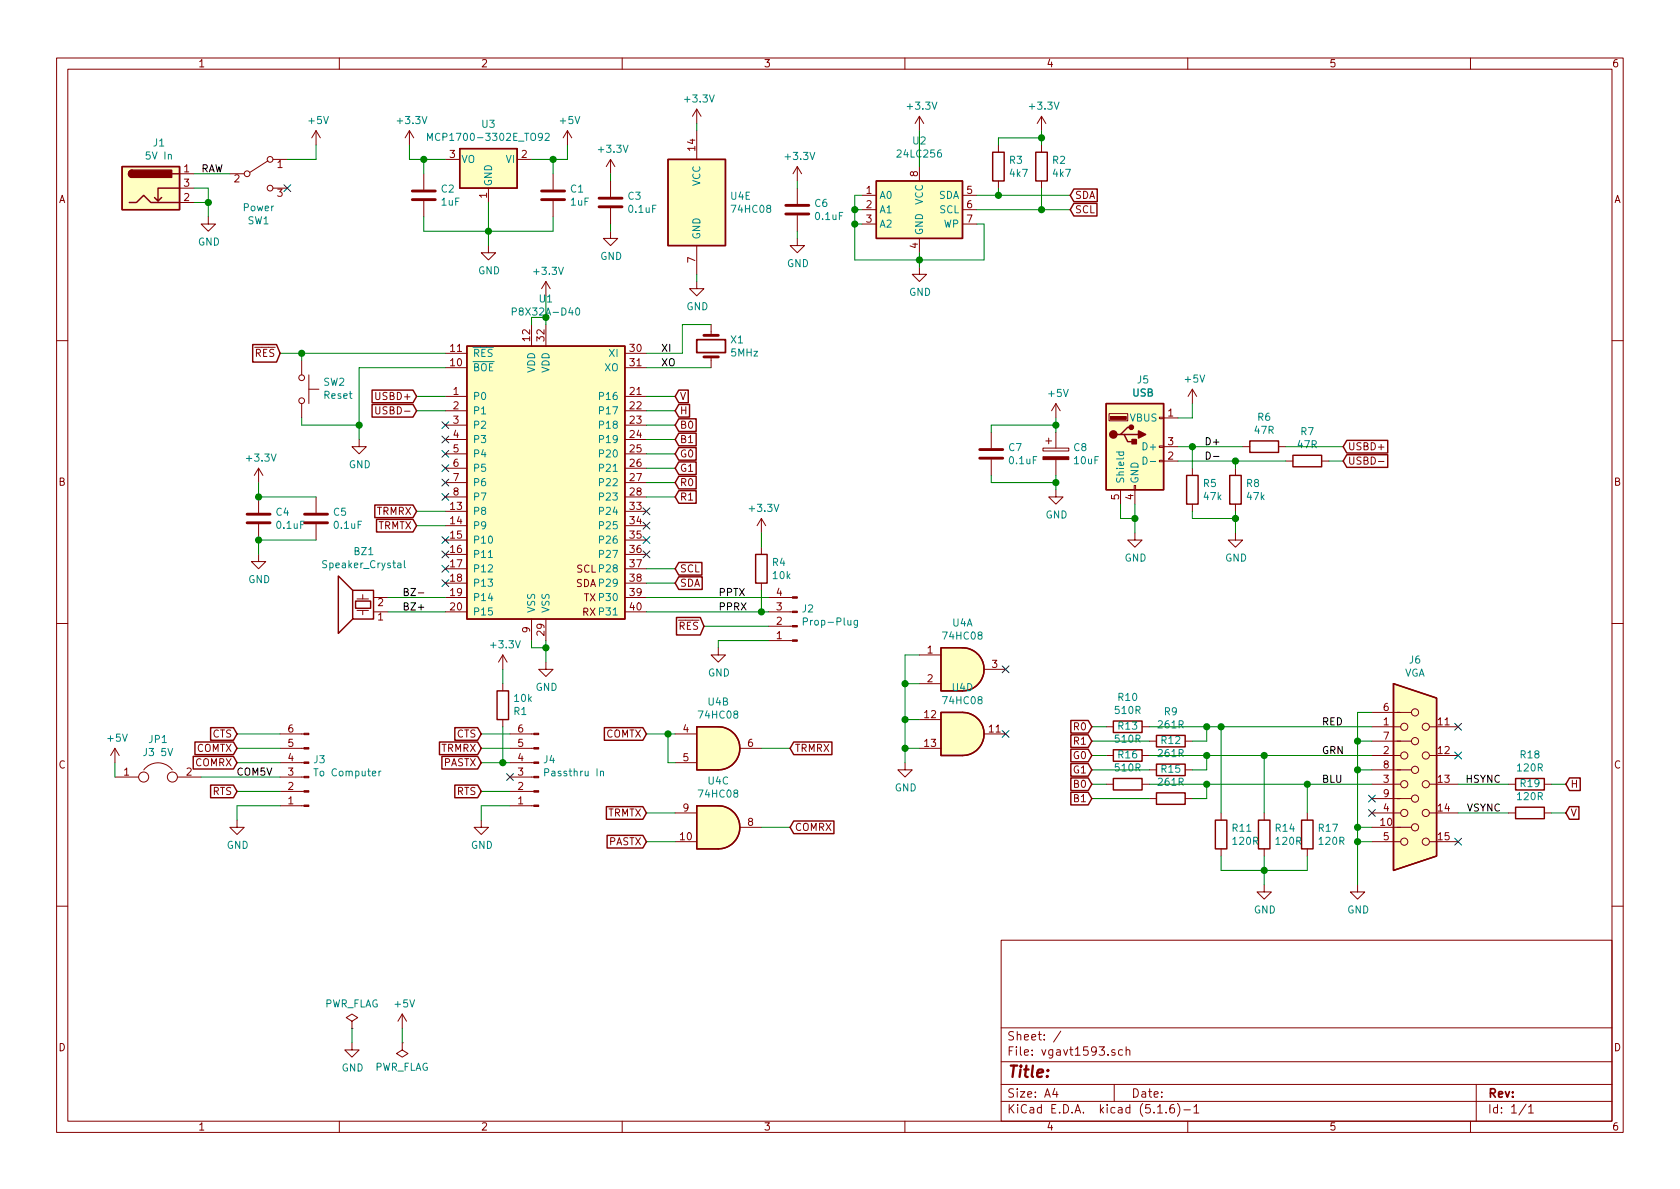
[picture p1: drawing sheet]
EESchema Schematic File Version 4
EELAYER 30 0
EELAYER END
$Descr A4 11693 8268
encoding utf-8
Sheet 1 1
Title ""
Date ""
Rev ""
Comp ""
Comment1 ""
Comment2 ""
Comment3 ""
Comment4 ""
$EndDescr
$Comp
L MCU_Parallax:P8X32A-D40 U1
U 1 1
P 3800 3350
F 0 "U1" H 3800 4631 50  0000 C CNN
F 1 "P8X32A-D40" H 3800 4540 50  0000 C CNN
F 2 "Package_DIP:DIP-40_W15.24mm_LongPads" H 3800 4550 50  0001 C CNN
F 3 "https://www.parallax.com/sites/default/files/downloads/P8X32A-Propeller-Datasheet-v1.4.0_0.pdf" H 3800 3350 50  0001 C CNN
	1    3800 3350
	1    0    0    -1  
$EndComp
NoConn ~ 3100 2950
NoConn ~ 3100 3050
NoConn ~ 3100 3150
NoConn ~ 3100 3250
NoConn ~ 3100 3350
NoConn ~ 3100 3450
NoConn ~ 3100 3750
NoConn ~ 3100 3850
NoConn ~ 3100 3950
NoConn ~ 3100 4050
NoConn ~ 4500 3550
NoConn ~ 4500 3650
NoConn ~ 4500 3750
NoConn ~ 4500 3850
$Comp
L power:GND #PWR0101
U 1 1
P 3800 4600
F 0 "#PWR0101" H 3800 4350 50  0001 C CNN
F 1 "GND" H 3805 4427 50  0000 C CNN
F 2 "" H 3800 4600 50  0001 C CNN
F 3 "" H 3800 4600 50  0001 C CNN
	1    3800 4600
	1    0    0    -1  
$EndComp
$Comp
L power:GND #PWR0102
U 1 1
P 2500 3050
F 0 "#PWR0102" H 2500 2800 50  0001 C CNN
F 1 "GND" H 2505 2877 50  0000 C CNN
F 2 "" H 2500 3050 50  0001 C CNN
F 3 "" H 2500 3050 50  0001 C CNN
	1    2500 3050
	1    0    0    -1  
$EndComp
Wire Wire Line
	3800 4450 3800 4500
Wire Wire Line
	3700 4450 3700 4500
Wire Wire Line
	3700 4500 3800 4500
Connection ~ 3800 4500
Wire Wire Line
	3800 4500 3800 4600
$Comp
L Device:Crystal X1
U 1 1
P 4950 2400
F 0 "X1" V 4904 2531 50  0000 L CNN
F 1 "5MHz" V 4995 2531 50  0000 L CNN
F 2 "Crystal:Crystal_HC49-U_Vertical" H 4950 2400 50  0001 C CNN
F 3 "~" H 4950 2400 50  0001 C CNN
	1    4950 2400
	0    1    1    0   
$EndComp
Wire Wire Line
	4500 2550 4950 2550
Wire Wire Line
	4950 2250 4750 2250
Wire Wire Line
	4750 2250 4750 2450
Wire Wire Line
	4750 2450 4500 2450
Wire Wire Line
	3800 2250 3800 2200
Wire Wire Line
	3700 2250 3700 2200
Wire Wire Line
	3700 2200 3800 2200
Connection ~ 3800 2200
$Comp
L power:+3.3V #PWR0103
U 1 1
P 3800 2050
F 0 "#PWR0103" H 3800 1900 50  0001 C CNN
F 1 "+3.3V" H 3815 2223 50  0000 C CNN
F 2 "" H 3800 2050 50  0001 C CNN
F 3 "" H 3800 2050 50  0001 C CNN
	1    3800 2050
	1    0    0    -1  
$EndComp
Wire Wire Line
	3800 2200 3800 2050
Text GLabel 4700 2950 2    50   Input ~ 0
B0
Text GLabel 4700 3050 2    50   Input ~ 0
B1
Text GLabel 4700 3150 2    50   Input ~ 0
G0
Text GLabel 4700 3250 2    50   Input ~ 0
G1
Text GLabel 4700 3350 2    50   Input ~ 0
R0
Text GLabel 4700 3450 2    50   Input ~ 0
R1
Wire Wire Line
	4500 2750 4700 2750
Wire Wire Line
	4500 2850 4700 2850
Wire Wire Line
	4500 2950 4700 2950
Wire Wire Line
	4500 3050 4700 3050
Wire Wire Line
	4500 3150 4700 3150
Wire Wire Line
	4500 3250 4700 3250
Wire Wire Line
	4500 3350 4700 3350
Wire Wire Line
	4500 3450 4700 3450
$Comp
L Connector:Conn_01x04_Male J2
U 1 1
P 5550 4350
F 0 "J2" H 5522 4232 50  0000 R CNN
F 1 "Prop-Plug" H 5522 4323 50  0000 R CNN
F 2 "Connector_PinHeader_2.54mm:PinHeader_1x04_P2.54mm_Vertical" H 5550 4350 50  0001 C CNN
F 3 "~" H 5550 4350 50  0001 C CNN
	1    5550 4350
	-1   0    0    1   
$EndComp
Wire Wire Line
	4500 4250 5300 4250
Wire Wire Line
	4500 4150 5350 4150
$Comp
L power:GND #PWR0104
U 1 1
P 5000 4500
F 0 "#PWR0104" H 5000 4250 50  0001 C CNN
F 1 "GND" H 5005 4327 50  0000 C CNN
F 2 "" H 5000 4500 50  0001 C CNN
F 3 "" H 5000 4500 50  0001 C CNN
	1    5000 4500
	1    0    0    -1  
$EndComp
Wire Wire Line
	5350 4450 5000 4450
Wire Wire Line
	5000 4450 5000 4500
Text GLabel 2900 2750 0    50   Input ~ 0
USBD+
Text GLabel 2900 2850 0    50   Input ~ 0
USBD-
Wire Wire Line
	2900 2750 3100 2750
Wire Wire Line
	2900 2850 3100 2850
Text Label 5000 4250 0    50   ~ 0
PPRX
Text GLabel 1950 2450 0    50   Input ~ 0
~RES
Wire Wire Line
	1950 2450 2100 2450
Text GLabel 4900 4350 0    50   Input ~ 0
~RES
Wire Wire Line
	4900 4350 5350 4350
$Comp
L Device:Speaker_Crystal BZ1
U 1 1
P 2500 4250
F 0 "BZ1" H 2466 3833 50  0000 C CNN
F 1 "Speaker_Crystal" H 2466 3924 50  0000 C CNN
F 2 "Buzzer_Beeper:Buzzer_TDK_PS1240P02BT_D12.2mm_H6.5mm" H 2465 4200 50  0001 C CNN
F 3 "~" H 2465 4200 50  0001 C CNN
	1    2500 4250
	-1   0    0    1   
$EndComp
Wire Wire Line
	2700 4150 3100 4150
Wire Wire Line
	2700 4250 3100 4250
Text Label 2800 4150 0    50   ~ 0
BZ-
Text Label 2800 4250 0    50   ~ 0
BZ+
Text Label 4600 2450 0    50   ~ 0
XI
Text Label 4600 2550 0    50   ~ 0
XO
Text GLabel 4700 3950 2    50   Input ~ 0
SCL
Text GLabel 4700 4050 2    50   Input ~ 0
SDA
Wire Wire Line
	4500 3950 4700 3950
Wire Wire Line
	4500 4050 4700 4050
Wire Wire Line
	2900 3550 3100 3550
Wire Wire Line
	2900 3650 3100 3650
$Comp
L Memory_EEPROM:24LC256 U2
U 1 1
P 6400 1450
F 0 "U2" H 6400 1931 50  0000 C CNN
F 1 "24LC256" H 6400 1840 50  0000 C CNN
F 2 "Package_DIP:DIP-8_W7.62mm_LongPads" H 6400 1450 50  0001 C CNN
F 3 "http://ww1.microchip.com/downloads/en/devicedoc/21203m.pdf" H 6400 1450 50  0001 C CNN
	1    6400 1450
	1    0    0    -1  
$EndComp
$Comp
L power:GND #PWR0105
U 1 1
P 6400 1850
F 0 "#PWR0105" H 6400 1600 50  0001 C CNN
F 1 "GND" H 6405 1677 50  0000 C CNN
F 2 "" H 6400 1850 50  0001 C CNN
F 3 "" H 6400 1850 50  0001 C CNN
	1    6400 1850
	1    0    0    -1  
$EndComp
Wire Wire Line
	6000 1350 5950 1350
Wire Wire Line
	5950 1350 5950 1450
Wire Wire Line
	6000 1450 5950 1450
Connection ~ 5950 1450
Wire Wire Line
	5950 1450 5950 1550
Wire Wire Line
	6000 1550 5950 1550
Connection ~ 5950 1550
Wire Wire Line
	5950 1550 5950 1800
Wire Wire Line
	6400 1800 6400 1850
Wire Wire Line
	6400 1750 6400 1800
Connection ~ 6400 1800
Wire Wire Line
	5950 1800 6400 1800
Wire Wire Line
	6800 1550 6850 1550
Wire Wire Line
	6850 1550 6850 1800
Wire Wire Line
	6400 1800 6850 1800
$Comp
L power:+3.3V #PWR0106
U 1 1
P 6400 900
F 0 "#PWR0106" H 6400 750 50  0001 C CNN
F 1 "+3.3V" H 6415 1073 50  0000 C CNN
F 2 "" H 6400 900 50  0001 C CNN
F 3 "" H 6400 900 50  0001 C CNN
	1    6400 900 
	1    0    0    -1  
$EndComp
Wire Wire Line
	6400 900  6400 1150
Text GLabel 7450 1350 2    50   Input ~ 0
SDA
Text GLabel 7450 1450 2    50   Input ~ 0
SCL
Wire Wire Line
	6800 1350 6950 1350
Wire Wire Line
	6800 1450 7250 1450
$Comp
L Device:C C6
U 1 1
P 5550 1450
F 0 "C6" H 5665 1496 50  0000 L CNN
F 1 "0.1uF" H 5665 1405 50  0000 L CNN
F 2 "Capacitor_THT:C_Disc_D3.0mm_W1.6mm_P2.50mm" H 5588 1300 50  0001 C CNN
F 3 "~" H 5550 1450 50  0001 C CNN
	1    5550 1450
	1    0    0    -1  
$EndComp
Wire Wire Line
	2200 3750 1800 3750
Wire Wire Line
	2200 3450 1800 3450
$Comp
L power:+3.3V #PWR0110
U 1 1
P 1800 3350
F 0 "#PWR0110" H 1800 3200 50  0001 C CNN
F 1 "+3.3V" H 1815 3523 50  0000 C CNN
F 2 "" H 1800 3350 50  0001 C CNN
F 3 "" H 1800 3350 50  0001 C CNN
	1    1800 3350
	1    0    0    -1  
$EndComp
$Comp
L power:GND #PWR0111
U 1 1
P 1800 3850
F 0 "#PWR0111" H 1800 3600 50  0001 C CNN
F 1 "GND" H 1805 3677 50  0000 C CNN
F 2 "" H 1800 3850 50  0001 C CNN
F 3 "" H 1800 3850 50  0001 C CNN
	1    1800 3850
	1    0    0    -1  
$EndComp
Wire Wire Line
	1800 3450 1800 3350
Wire Wire Line
	1800 3750 1800 3850
$Comp
L Device:C C4
U 1 1
P 1800 3600
F 0 "C4" H 1915 3646 50  0000 L CNN
F 1 "0.1uF" H 1915 3555 50  0000 L CNN
F 2 "Capacitor_THT:C_Disc_D3.0mm_W1.6mm_P2.50mm" H 1838 3450 50  0001 C CNN
F 3 "~" H 1800 3600 50  0001 C CNN
	1    1800 3600
	1    0    0    -1  
$EndComp
$Comp
L power:+3.3V #PWR0112
U 1 1
P 5550 1250
F 0 "#PWR0112" H 5550 1100 50  0001 C CNN
F 1 "+3.3V" H 5565 1423 50  0000 C CNN
F 2 "" H 5550 1250 50  0001 C CNN
F 3 "" H 5550 1250 50  0001 C CNN
	1    5550 1250
	1    0    0    -1  
$EndComp
$Comp
L power:GND #PWR0113
U 1 1
P 5550 1650
F 0 "#PWR0113" H 5550 1400 50  0001 C CNN
F 1 "GND" H 5555 1477 50  0000 C CNN
F 2 "" H 5550 1650 50  0001 C CNN
F 3 "" H 5550 1650 50  0001 C CNN
	1    5550 1650
	1    0    0    -1  
$EndComp
Wire Wire Line
	5550 1250 5550 1300
Wire Wire Line
	5550 1600 5550 1650
$Comp
L power:PWR_FLAG #FLG0102
U 1 1
P 2450 7150
F 0 "#FLG0102" H 2450 7225 50  0001 C CNN
F 1 "PWR_FLAG" H 2450 7323 50  0000 C CNN
F 2 "" H 2450 7150 50  0001 C CNN
F 3 "~" H 2450 7150 50  0001 C CNN
	1    2450 7150
	1    0    0    -1  
$EndComp
$Comp
L power:PWR_FLAG #FLG0103
U 1 1
P 2800 7250
F 0 "#FLG0103" H 2800 7325 50  0001 C CNN
F 1 "PWR_FLAG" H 2800 7423 50  0000 C CNN
F 2 "" H 2800 7250 50  0001 C CNN
F 3 "~" H 2800 7250 50  0001 C CNN
	1    2800 7250
	-1   0    0    1   
$EndComp
$Comp
L power:GND #PWR0114
U 1 1
P 2450 7250
F 0 "#PWR0114" H 2450 7000 50  0001 C CNN
F 1 "GND" H 2455 7077 50  0000 C CNN
F 2 "" H 2450 7250 50  0001 C CNN
F 3 "" H 2450 7250 50  0001 C CNN
	1    2450 7250
	1    0    0    -1  
$EndComp
Wire Wire Line
	2450 7150 2450 7250
$Comp
L power:+5V #PWR0116
U 1 1
P 2800 7150
F 0 "#PWR0116" H 2800 7000 50  0001 C CNN
F 1 "+5V" H 2815 7323 50  0000 C CNN
F 2 "" H 2800 7150 50  0001 C CNN
F 3 "" H 2800 7150 50  0001 C CNN
	1    2800 7150
	1    0    0    -1  
$EndComp
Wire Wire Line
	2800 7150 2800 7250
$Comp
L Device:R R3
U 1 1
P 6950 1150
F 0 "R3" H 7020 1196 50  0000 L CNN
F 1 "4k7" H 7020 1105 50  0000 L CNN
F 2 "Resistor_THT:R_Axial_DIN0207_L6.3mm_D2.5mm_P7.62mm_Horizontal" V 6880 1150 50  0001 C CNN
F 3 "~" H 6950 1150 50  0001 C CNN
	1    6950 1150
	1    0    0    -1  
$EndComp
$Comp
L Device:R R2
U 1 1
P 7250 1150
F 0 "R2" H 7320 1196 50  0000 L CNN
F 1 "4k7" H 7320 1105 50  0000 L CNN
F 2 "Resistor_THT:R_Axial_DIN0207_L6.3mm_D2.5mm_P7.62mm_Horizontal" V 7180 1150 50  0001 C CNN
F 3 "~" H 7250 1150 50  0001 C CNN
	1    7250 1150
	1    0    0    -1  
$EndComp
Wire Wire Line
	6950 1300 6950 1350
Connection ~ 6950 1350
Wire Wire Line
	6950 1350 7450 1350
Wire Wire Line
	7250 1300 7250 1450
Connection ~ 7250 1450
Wire Wire Line
	7250 1450 7450 1450
$Comp
L power:+3.3V #PWR0117
U 1 1
P 7250 900
F 0 "#PWR0117" H 7250 750 50  0001 C CNN
F 1 "+3.3V" H 7265 1073 50  0000 C CNN
F 2 "" H 7250 900 50  0001 C CNN
F 3 "" H 7250 900 50  0001 C CNN
	1    7250 900 
	1    0    0    -1  
$EndComp
Wire Wire Line
	7250 1000 7250 950 
Wire Wire Line
	6950 1000 6950 950 
Wire Wire Line
	6950 950  7250 950 
Connection ~ 7250 950 
Wire Wire Line
	7250 950  7250 900 
Text Label 5000 4150 0    50   ~ 0
PPTX
$Comp
L Device:R R4
U 1 1
P 5300 3950
F 0 "R4" H 5370 3996 50  0000 L CNN
F 1 "10k" H 5370 3905 50  0000 L CNN
F 2 "Resistor_THT:R_Axial_DIN0207_L6.3mm_D2.5mm_P7.62mm_Horizontal" V 5230 3950 50  0001 C CNN
F 3 "~" H 5300 3950 50  0001 C CNN
	1    5300 3950
	1    0    0    -1  
$EndComp
Wire Wire Line
	5300 4100 5300 4250
Connection ~ 5300 4250
Wire Wire Line
	5300 4250 5350 4250
$Comp
L Connector:DB15_Female_HighDensity J6
U 1 1
P 9850 5450
F 0 "J6" H 9850 6317 50  0000 C CNN
F 1 "VGA" H 9850 6226 50  0000 C CNN
F 2 "vgavt1593:DSUB-15-HD_Female_Horizontal_P2.29x2.54mm_Housed" H 8900 5850 50  0001 C CNN
F 3 " ~" H 8900 5850 50  0001 C CNN
	1    9850 5450
	1    0    0    -1  
$EndComp
$Comp
L power:GND #PWR0119
U 1 1
P 9450 6150
F 0 "#PWR0119" H 9450 5900 50  0001 C CNN
F 1 "GND" H 9455 5977 50  0000 C CNN
F 2 "" H 9450 6150 50  0001 C CNN
F 3 "" H 9450 6150 50  0001 C CNN
	1    9450 6150
	1    0    0    -1  
$EndComp
Wire Wire Line
	9550 4950 9450 4950
Wire Wire Line
	9450 4950 9450 5150
Wire Wire Line
	9550 5150 9450 5150
Connection ~ 9450 5150
Wire Wire Line
	9450 5150 9450 5350
Wire Wire Line
	9550 5350 9450 5350
Connection ~ 9450 5350
Wire Wire Line
	9450 5350 9450 5750
Wire Wire Line
	9550 5750 9450 5750
Connection ~ 9450 5750
Wire Wire Line
	9450 5750 9450 5850
Wire Wire Line
	9550 5850 9450 5850
Connection ~ 9450 5850
Wire Wire Line
	9450 5850 9450 6150
NoConn ~ 10150 5850
NoConn ~ 10150 5250
NoConn ~ 10150 5050
NoConn ~ 9550 5550
Text GLabel 10900 5450 2    50   Input ~ 0
H
Text GLabel 10900 5650 2    50   Input ~ 0
V
Wire Wire Line
	10150 5450 10500 5450
Wire Wire Line
	10150 5650 10500 5650
Text GLabel 4700 2850 2    50   Input ~ 0
H
Text GLabel 4700 2750 2    50   Input ~ 0
V
$Comp
L Device:R R18
U 1 1
P 10650 5450
F 0 "R18" V 10443 5450 50  0000 C CNN
F 1 "120R" V 10534 5450 50  0000 C CNN
F 2 "Resistor_THT:R_Axial_DIN0207_L6.3mm_D2.5mm_P7.62mm_Horizontal" V 10580 5450 50  0001 C CNN
F 3 "~" H 10650 5450 50  0001 C CNN
	1    10650 5450
	0    1    1    0   
$EndComp
$Comp
L Device:R R19
U 1 1
P 10650 5650
F 0 "R19" V 10443 5650 50  0000 C CNN
F 1 "120R" V 10534 5650 50  0000 C CNN
F 2 "Resistor_THT:R_Axial_DIN0207_L6.3mm_D2.5mm_P7.62mm_Horizontal" V 10580 5650 50  0001 C CNN
F 3 "~" H 10650 5650 50  0001 C CNN
	1    10650 5650
	0    1    1    0   
$EndComp
NoConn ~ 9550 5650
Wire Wire Line
	10800 5650 10900 5650
Wire Wire Line
	10800 5450 10900 5450
Text Label 10450 5450 2    50   ~ 0
HSYNC
Text Label 10450 5650 2    50   ~ 0
VSYNC
Text GLabel 7600 5050 0    50   Input ~ 0
R0
Text GLabel 7600 5150 0    50   Input ~ 0
R1
Text GLabel 7600 5250 0    50   Input ~ 0
G0
Text GLabel 7600 5350 0    50   Input ~ 0
G1
Text GLabel 7600 5450 0    50   Input ~ 0
B0
Text GLabel 7600 5550 0    50   Input ~ 0
B1
$Comp
L Device:R R9
U 1 1
P 8150 5150
F 0 "R9" V 7943 5150 50  0000 C CNN
F 1 "261R" V 8034 5150 50  0000 C CNN
F 2 "Resistor_THT:R_Axial_DIN0207_L6.3mm_D2.5mm_P7.62mm_Horizontal" V 8080 5150 50  0001 C CNN
F 3 "~" H 8150 5150 50  0001 C CNN
	1    8150 5150
	0    1    1    0   
$EndComp
$Comp
L Device:R R12
U 1 1
P 8150 5350
F 0 "R12" V 7943 5350 50  0000 C CNN
F 1 "261R" V 8034 5350 50  0000 C CNN
F 2 "Resistor_THT:R_Axial_DIN0207_L6.3mm_D2.5mm_P7.62mm_Horizontal" V 8080 5350 50  0001 C CNN
F 3 "~" H 8150 5350 50  0001 C CNN
	1    8150 5350
	0    1    1    0   
$EndComp
$Comp
L Device:R R16
U 1 1
P 7850 5450
F 0 "R16" V 7643 5450 50  0000 C CNN
F 1 "510R" V 7734 5450 50  0000 C CNN
F 2 "Resistor_THT:R_Axial_DIN0207_L6.3mm_D2.5mm_P7.62mm_Horizontal" V 7780 5450 50  0001 C CNN
F 3 "~" H 7850 5450 50  0001 C CNN
	1    7850 5450
	0    1    1    0   
$EndComp
$Comp
L Device:R R15
U 1 1
P 8150 5550
F 0 "R15" V 7943 5550 50  0000 C CNN
F 1 "261R" V 8034 5550 50  0000 C CNN
F 2 "Resistor_THT:R_Axial_DIN0207_L6.3mm_D2.5mm_P7.62mm_Horizontal" V 8080 5550 50  0001 C CNN
F 3 "~" H 8150 5550 50  0001 C CNN
	1    8150 5550
	0    1    1    0   
$EndComp
Wire Wire Line
	7600 5050 7700 5050
Wire Wire Line
	7600 5250 7700 5250
Wire Wire Line
	7600 5450 7700 5450
Wire Wire Line
	7600 5150 8000 5150
Wire Wire Line
	7600 5350 8000 5350
Wire Wire Line
	7600 5550 8000 5550
$Comp
L Device:R R14
U 1 1
P 8800 5800
F 0 "R14" H 8870 5846 50  0000 L CNN
F 1 "120R" H 8870 5755 50  0000 L CNN
F 2 "Resistor_THT:R_Axial_DIN0207_L6.3mm_D2.5mm_P7.62mm_Horizontal" V 8730 5800 50  0001 C CNN
F 3 "~" H 8800 5800 50  0001 C CNN
	1    8800 5800
	1    0    0    -1  
$EndComp
$Comp
L Device:R R17
U 1 1
P 9100 5800
F 0 "R17" H 9170 5846 50  0000 L CNN
F 1 "120R" H 9170 5755 50  0000 L CNN
F 2 "Resistor_THT:R_Axial_DIN0207_L6.3mm_D2.5mm_P7.62mm_Horizontal" V 9030 5800 50  0001 C CNN
F 3 "~" H 9100 5800 50  0001 C CNN
	1    9100 5800
	1    0    0    -1  
$EndComp
$Comp
L Device:R R11
U 1 1
P 8500 5800
F 0 "R11" H 8570 5846 50  0000 L CNN
F 1 "120R" H 8570 5755 50  0000 L CNN
F 2 "Resistor_THT:R_Axial_DIN0207_L6.3mm_D2.5mm_P7.62mm_Horizontal" V 8430 5800 50  0001 C CNN
F 3 "~" H 8500 5800 50  0001 C CNN
	1    8500 5800
	1    0    0    -1  
$EndComp
Wire Wire Line
	8000 5050 8400 5050
Wire Wire Line
	8000 5250 8400 5250
Wire Wire Line
	8000 5450 8400 5450
Wire Wire Line
	9100 5650 9100 5450
Wire Wire Line
	9100 5450 9550 5450
Wire Wire Line
	8800 5250 9550 5250
Wire Wire Line
	8500 5050 9550 5050
Wire Wire Line
	8500 5050 8500 5650
Wire Wire Line
	8800 5250 8800 5650
Connection ~ 8500 5050
Connection ~ 8800 5250
Connection ~ 9100 5450
Wire Wire Line
	8300 5150 8400 5150
Wire Wire Line
	8400 5150 8400 5050
Connection ~ 8400 5050
Wire Wire Line
	8400 5050 8500 5050
Wire Wire Line
	8300 5350 8400 5350
Wire Wire Line
	8400 5350 8400 5250
Connection ~ 8400 5250
Wire Wire Line
	8400 5250 8800 5250
Wire Wire Line
	8300 5550 8400 5550
Wire Wire Line
	8400 5550 8400 5450
Connection ~ 8400 5450
Wire Wire Line
	8400 5450 9100 5450
$Comp
L power:GND #PWR0120
U 1 1
P 8800 6150
F 0 "#PWR0120" H 8800 5900 50  0001 C CNN
F 1 "GND" H 8805 5977 50  0000 C CNN
F 2 "" H 8800 6150 50  0001 C CNN
F 3 "" H 8800 6150 50  0001 C CNN
	1    8800 6150
	1    0    0    -1  
$EndComp
Wire Wire Line
	8800 5950 8800 6050
Wire Wire Line
	8500 5950 8500 6050
Wire Wire Line
	8500 6050 8800 6050
Connection ~ 8800 6050
Wire Wire Line
	8800 6050 8800 6150
Wire Wire Line
	9100 5950 9100 6050
Wire Wire Line
	9100 6050 8800 6050
Text Label 9200 5050 0    50   ~ 0
RED
Text Label 9200 5250 0    50   ~ 0
GRN
Text Label 9200 5450 0    50   ~ 0
BLU
$Comp
L Connector:USB_A J5
U 1 1
P 7900 3100
F 0 "J5" H 7957 3567 50  0000 C CNN
F 1 "USB" H 7957 3476 50  0000 C CNB
F 2 "Connector_USB:USB_A_CONNFLY_DS1095-WNR0" H 8050 3050 50  0001 C CNN
F 3 " ~" H 8050 3050 50  0001 C CNN
	1    7900 3100
	1    0    0    -1  
$EndComp
$Comp
L Device:CP C8
U 1 1
P 7350 3150
F 0 "C8" H 7468 3196 50  0000 L CNN
F 1 "10uF" H 7468 3105 50  0000 L CNN
F 2 "Capacitor_THT:CP_Radial_D5.0mm_P2.00mm" H 7388 3000 50  0001 C CNN
F 3 "~" H 7350 3150 50  0001 C CNN
	1    7350 3150
	1    0    0    -1  
$EndComp
$Comp
L power:+5V #PWR0121
U 1 1
P 8300 2800
F 0 "#PWR0121" H 8300 2650 50  0001 C CNN
F 1 "+5V" H 8315 2973 50  0000 C CNN
F 2 "" H 8300 2800 50  0001 C CNN
F 3 "" H 8300 2800 50  0001 C CNN
	1    8300 2800
	1    0    0    -1  
$EndComp
Wire Wire Line
	8300 2800 8300 2900
Wire Wire Line
	8200 2900 8300 2900
$Comp
L power:GND #PWR0122
U 1 1
P 7900 3700
F 0 "#PWR0122" H 7900 3450 50  0001 C CNN
F 1 "GND" H 7905 3527 50  0000 C CNN
F 2 "" H 7900 3700 50  0001 C CNN
F 3 "" H 7900 3700 50  0001 C CNN
	1    7900 3700
	1    0    0    -1  
$EndComp
Wire Wire Line
	7900 3500 7900 3600
Wire Wire Line
	7800 3500 7800 3600
Wire Wire Line
	7800 3600 7900 3600
Connection ~ 7900 3600
Wire Wire Line
	7900 3600 7900 3700
$Comp
L Device:R R5
U 1 1
P 8300 3400
F 0 "R5" H 8370 3446 50  0000 L CNN
F 1 "47k" H 8370 3355 50  0000 L CNN
F 2 "Resistor_THT:R_Axial_DIN0207_L6.3mm_D2.5mm_P7.62mm_Horizontal" V 8230 3400 50  0001 C CNN
F 3 "~" H 8300 3400 50  0001 C CNN
	1    8300 3400
	1    0    0    -1  
$EndComp
$Comp
L Device:R R8
U 1 1
P 8600 3400
F 0 "R8" H 8670 3446 50  0000 L CNN
F 1 "47k" H 8670 3355 50  0000 L CNN
F 2 "Resistor_THT:R_Axial_DIN0207_L6.3mm_D2.5mm_P7.62mm_Horizontal" V 8530 3400 50  0001 C CNN
F 3 "~" H 8600 3400 50  0001 C CNN
	1    8600 3400
	1    0    0    -1  
$EndComp
$Comp
L Device:R R6
U 1 1
P 8800 3100
F 0 "R6" V 8593 3100 50  0000 C CNN
F 1 "47R" V 8684 3100 50  0000 C CNN
F 2 "Resistor_THT:R_Axial_DIN0207_L6.3mm_D2.5mm_P7.62mm_Horizontal" V 8730 3100 50  0001 C CNN
F 3 "~" H 8800 3100 50  0001 C CNN
	1    8800 3100
	0    1    1    0   
$EndComp
$Comp
L power:+5V #PWR0123
U 1 1
P 7350 2900
F 0 "#PWR0123" H 7350 2750 50  0001 C CNN
F 1 "+5V" H 7365 3073 50  0000 C CNN
F 2 "" H 7350 2900 50  0001 C CNN
F 3 "" H 7350 2900 50  0001 C CNN
	1    7350 2900
	1    0    0    -1  
$EndComp
Wire Wire Line
	7350 2900 7350 2950
$Comp
L power:GND #PWR0124
U 1 1
P 7350 3400
F 0 "#PWR0124" H 7350 3150 50  0001 C CNN
F 1 "GND" H 7355 3227 50  0000 C CNN
F 2 "" H 7350 3400 50  0001 C CNN
F 3 "" H 7350 3400 50  0001 C CNN
	1    7350 3400
	1    0    0    -1  
$EndComp
Wire Wire Line
	7350 3300 7350 3350
$Comp
L Device:R R7
U 1 1
P 9100 3200
F 0 "R7" V 8893 3200 50  0000 C CNN
F 1 "47R" V 8984 3200 50  0000 C CNN
F 2 "Resistor_THT:R_Axial_DIN0207_L6.3mm_D2.5mm_P7.62mm_Horizontal" V 9030 3200 50  0001 C CNN
F 3 "~" H 9100 3200 50  0001 C CNN
	1    9100 3200
	0    1    1    0   
$EndComp
Wire Wire Line
	8200 3200 8600 3200
Wire Wire Line
	8200 3100 8300 3100
Text GLabel 9350 3100 2    50   Input ~ 0
USBD+
Text GLabel 9350 3200 2    50   Input ~ 0
USBD-
Wire Wire Line
	9250 3200 9350 3200
Wire Wire Line
	8950 3100 9350 3100
Wire Wire Line
	8300 3250 8300 3100
Connection ~ 8300 3100
Wire Wire Line
	8300 3100 8650 3100
Wire Wire Line
	8600 3250 8600 3200
Connection ~ 8600 3200
Wire Wire Line
	8600 3200 8950 3200
$Comp
L power:GND #PWR0125
U 1 1
P 8600 3700
F 0 "#PWR0125" H 8600 3450 50  0001 C CNN
F 1 "GND" H 8605 3527 50  0000 C CNN
F 2 "" H 8600 3700 50  0001 C CNN
F 3 "" H 8600 3700 50  0001 C CNN
	1    8600 3700
	1    0    0    -1  
$EndComp
Wire Wire Line
	8600 3550 8600 3600
Wire Wire Line
	8300 3550 8300 3600
Wire Wire Line
	8300 3600 8600 3600
Connection ~ 8600 3600
Wire Wire Line
	8600 3600 8600 3700
Text Label 8500 3100 2    50   ~ 0
D+
Text Label 8500 3200 2    50   ~ 0
D-
Wire Wire Line
	3850 1600 3400 1600
Wire Wire Line
	3850 1500 3850 1600
Wire Wire Line
	3400 1600 3400 1700
Connection ~ 3400 1600
Wire Wire Line
	2950 1600 3400 1600
Wire Wire Line
	2950 1500 2950 1600
Wire Wire Line
	3850 1100 3950 1100
Connection ~ 3850 1100
Wire Wire Line
	3850 1200 3850 1100
Wire Wire Line
	2950 1100 2850 1100
Connection ~ 2950 1100
Wire Wire Line
	2950 1200 2950 1100
$Comp
L Device:C C2
U 1 1
P 2950 1350
F 0 "C2" H 3065 1396 50  0000 L CNN
F 1 "1uF" H 3065 1305 50  0000 L CNN
F 2 "Capacitor_THT:C_Disc_D3.0mm_W1.6mm_P2.50mm" H 2988 1200 50  0001 C CNN
F 3 "~" H 2950 1350 50  0001 C CNN
	1    2950 1350
	1    0    0    -1  
$EndComp
$Comp
L Device:C C1
U 1 1
P 3850 1350
F 0 "C1" H 3965 1396 50  0000 L CNN
F 1 "1uF" H 3965 1305 50  0000 L CNN
F 2 "Capacitor_THT:C_Disc_D3.0mm_W1.6mm_P2.50mm" H 3888 1200 50  0001 C CNN
F 3 "~" H 3850 1350 50  0001 C CNN
	1    3850 1350
	1    0    0    -1  
$EndComp
Wire Wire Line
	3400 1400 3400 1600
$Comp
L power:GND #PWR0109
U 1 1
P 3400 1700
F 0 "#PWR0109" H 3400 1450 50  0001 C CNN
F 1 "GND" H 3405 1527 50  0000 C CNN
F 2 "" H 3400 1700 50  0001 C CNN
F 3 "" H 3400 1700 50  0001 C CNN
	1    3400 1700
	1    0    0    -1  
$EndComp
Wire Wire Line
	2850 1100 2850 1000
Wire Wire Line
	3100 1100 2950 1100
Wire Wire Line
	3950 1100 3950 1000
Wire Wire Line
	3700 1100 3850 1100
$Comp
L power:+5V #PWR0108
U 1 1
P 3950 1000
F 0 "#PWR0108" H 3950 850 50  0001 C CNN
F 1 "+5V" H 3965 1173 50  0000 C CNN
F 2 "" H 3950 1000 50  0001 C CNN
F 3 "" H 3950 1000 50  0001 C CNN
	1    3950 1000
	1    0    0    -1  
$EndComp
$Comp
L power:+3.3V #PWR0107
U 1 1
P 2850 1000
F 0 "#PWR0107" H 2850 850 50  0001 C CNN
F 1 "+3.3V" H 2865 1173 50  0000 C CNN
F 2 "" H 2850 1000 50  0001 C CNN
F 3 "" H 2850 1000 50  0001 C CNN
	1    2850 1000
	1    0    0    -1  
$EndComp
$Comp
L Regulator_Linear:MCP1700-3302E_TO92 U3
U 1 1
P 3400 1100
F 0 "U3" H 3400 858 50  0000 C CNN
F 1 "MCP1700-3302E_TO92" H 3400 949 50  0000 C CNN
F 2 "Package_TO_SOT_THT:TO-92" H 3400 900 50  0001 C CIN
F 3 "http://ww1.microchip.com/downloads/en/DeviceDoc/20001826D.pdf" H 3400 1100 50  0001 C CNN
	1    3400 1100
	-1   0    0    1   
$EndComp
$Comp
L power:+5V #PWR0126
U 1 1
P 2200 1000
F 0 "#PWR0126" H 2200 850 50  0001 C CNN
F 1 "+5V" H 2215 1173 50  0000 C CNN
F 2 "" H 2200 1000 50  0001 C CNN
F 3 "" H 2200 1000 50  0001 C CNN
	1    2200 1000
	1    0    0    -1  
$EndComp
$Comp
L power:GND #PWR0127
U 1 1
P 1450 1500
F 0 "#PWR0127" H 1450 1250 50  0001 C CNN
F 1 "GND" H 1455 1327 50  0000 C CNN
F 2 "" H 1450 1500 50  0001 C CNN
F 3 "" H 1450 1500 50  0001 C CNN
	1    1450 1500
	1    0    0    -1  
$EndComp
Wire Wire Line
	1450 1300 1450 1400
Connection ~ 1450 1400
Wire Wire Line
	1450 1400 1450 1500
Wire Wire Line
	2000 1100 2200 1100
Wire Wire Line
	2200 1100 2200 1000
$Comp
L power:GND #PWR0128
U 1 1
P 1650 5700
F 0 "#PWR0128" H 1650 5450 50  0001 C CNN
F 1 "GND" H 1655 5527 50  0000 C CNN
F 2 "" H 1650 5700 50  0001 C CNN
F 3 "" H 1650 5700 50  0001 C CNN
	1    1650 5700
	1    0    0    -1  
$EndComp
Wire Wire Line
	1650 5700 1650 5600
Wire Wire Line
	1650 5600 1950 5600
Text GLabel 1650 5300 0    50   Input ~ 0
COMRX
Text GLabel 1650 5200 0    50   Input ~ 0
COMTX
Wire Wire Line
	1650 5200 1950 5200
$Comp
L Connector:Conn_01x06_Male J3
U 1 1
P 2150 5400
F 0 "J3" H 2122 5282 50  0000 R CNN
F 1 "To Computer" H 2122 5373 50  0000 R CNN
F 2 "Connector_PinHeader_2.54mm:PinHeader_1x06_P2.54mm_Vertical" H 2150 5400 50  0001 C CNN
F 3 "~" H 2150 5400 50  0001 C CNN
	1    2150 5400
	-1   0    0    1   
$EndComp
Wire Wire Line
	1650 5300 1950 5300
$Comp
L power:GND #PWR0129
U 1 1
P 3350 5700
F 0 "#PWR0129" H 3350 5450 50  0001 C CNN
F 1 "GND" H 3355 5527 50  0000 C CNN
F 2 "" H 3350 5700 50  0001 C CNN
F 3 "" H 3350 5700 50  0001 C CNN
	1    3350 5700
	1    0    0    -1  
$EndComp
Wire Wire Line
	3350 5700 3350 5600
Wire Wire Line
	3350 5600 3550 5600
Text GLabel 1650 5100 0    50   Input ~ 0
CTS
Text GLabel 3350 5100 0    50   Input ~ 0
CTS
Text GLabel 1650 5500 0    50   Input ~ 0
RTS
Text GLabel 3350 5500 0    50   Input ~ 0
RTS
Wire Wire Line
	1650 5500 1950 5500
Wire Wire Line
	1650 5100 1950 5100
Wire Wire Line
	3350 5500 3550 5500
$Comp
L 74xx:74LS08 U4
U 1 1
P 6700 4650
F 0 "U4" H 6700 4975 50  0000 C CNN
F 1 "74HC08" H 6700 4884 50  0000 C CNN
F 2 "Package_DIP:DIP-14_W7.62mm_LongPads" H 6700 4650 50  0001 C CNN
F 3 "http://www.ti.com/lit/gpn/sn74LS08" H 6700 4650 50  0001 C CNN
	1    6700 4650
	1    0    0    -1  
$EndComp
$Comp
L 74xx:74LS08 U4
U 3 1
P 5000 5750
F 0 "U4" H 5000 6075 50  0000 C CNN
F 1 "74HC08" H 5000 5984 50  0000 C CNN
F 2 "Package_DIP:DIP-14_W7.62mm_LongPads" H 5000 5750 50  0001 C CNN
F 3 "http://www.ti.com/lit/gpn/sn74LS08" H 5000 5750 50  0001 C CNN
	3    5000 5750
	1    0    0    -1  
$EndComp
$Comp
L 74xx:74LS08 U4
U 4 1
P 6700 5100
F 0 "U4" H 6700 5425 50  0000 C CNN
F 1 "74HC08" H 6700 5334 50  0000 C CNN
F 2 "Package_DIP:DIP-14_W7.62mm_LongPads" H 6700 5100 50  0001 C CNN
F 3 "http://www.ti.com/lit/gpn/sn74LS08" H 6700 5100 50  0001 C CNN
	4    6700 5100
	1    0    0    -1  
$EndComp
$Comp
L 74xx:74LS08 U4
U 5 1
P 4850 1400
F 0 "U4" H 5080 1446 50  0000 L CNN
F 1 "74HC08" H 5080 1355 50  0000 L CNN
F 2 "Package_DIP:DIP-14_W7.62mm_LongPads" H 4850 1400 50  0001 C CNN
F 3 "http://www.ti.com/lit/gpn/sn74LS08" H 4850 1400 50  0001 C CNN
	5    4850 1400
	1    0    0    -1  
$EndComp
$Comp
L Device:Jumper JP1
U 1 1
P 1100 5400
F 0 "JP1" H 1100 5664 50  0000 C CNN
F 1 "J3 5V" H 1100 5573 50  0000 C CNN
F 2 "Connector_PinHeader_2.54mm:PinHeader_1x02_P2.54mm_Vertical" H 1100 5400 50  0001 C CNN
F 3 "~" H 1100 5400 50  0001 C CNN
	1    1100 5400
	1    0    0    -1  
$EndComp
Wire Wire Line
	1400 5400 1950 5400
$Comp
L power:+5V #PWR0131
U 1 1
P 800 5300
F 0 "#PWR0131" H 800 5150 50  0001 C CNN
F 1 "+5V" H 815 5473 50  0000 C CNN
F 2 "" H 800 5300 50  0001 C CNN
F 3 "" H 800 5300 50  0001 C CNN
	1    800  5300
	1    0    0    -1  
$EndComp
Wire Wire Line
	800  5300 800  5400
$Comp
L power:+3.3V #PWR0132
U 1 1
P 4850 850
F 0 "#PWR0132" H 4850 700 50  0001 C CNN
F 1 "+3.3V" H 4865 1023 50  0000 C CNN
F 2 "" H 4850 850 50  0001 C CNN
F 3 "" H 4850 850 50  0001 C CNN
	1    4850 850 
	1    0    0    -1  
$EndComp
Wire Wire Line
	4850 850  4850 900 
$Comp
L power:GND #PWR0133
U 1 1
P 4850 1950
F 0 "#PWR0133" H 4850 1700 50  0001 C CNN
F 1 "GND" H 4855 1777 50  0000 C CNN
F 2 "" H 4850 1950 50  0001 C CNN
F 3 "" H 4850 1950 50  0001 C CNN
	1    4850 1950
	1    0    0    -1  
$EndComp
Wire Wire Line
	4850 1900 4850 1950
$Comp
L Device:C C3
U 1 1
P 4250 1400
F 0 "C3" H 4365 1446 50  0000 L CNN
F 1 "0.1uF" H 4365 1355 50  0000 L CNN
F 2 "Capacitor_THT:C_Disc_D3.0mm_W1.6mm_P2.50mm" H 4288 1250 50  0001 C CNN
F 3 "~" H 4250 1400 50  0001 C CNN
	1    4250 1400
	1    0    0    -1  
$EndComp
$Comp
L power:+3.3V #PWR0134
U 1 1
P 4250 1200
F 0 "#PWR0134" H 4250 1050 50  0001 C CNN
F 1 "+3.3V" H 4265 1373 50  0000 C CNN
F 2 "" H 4250 1200 50  0001 C CNN
F 3 "" H 4250 1200 50  0001 C CNN
	1    4250 1200
	1    0    0    -1  
$EndComp
$Comp
L power:GND #PWR0135
U 1 1
P 4250 1600
F 0 "#PWR0135" H 4250 1350 50  0001 C CNN
F 1 "GND" H 4255 1427 50  0000 C CNN
F 2 "" H 4250 1600 50  0001 C CNN
F 3 "" H 4250 1600 50  0001 C CNN
	1    4250 1600
	1    0    0    -1  
$EndComp
Wire Wire Line
	4250 1550 4250 1600
Wire Wire Line
	4250 1200 4250 1250
Text GLabel 2900 3550 0    50   Input ~ 0
TRMRX
Text GLabel 2900 3650 0    50   Input ~ 0
TRMTX
Text Label 1400 1200 0    50   ~ 0
RAW
$Comp
L Connector:Barrel_Jack_Switch J1
U 1 1
P 1050 1300
F 0 "J1" H 1107 1617 50  0000 C CNN
F 1 "5V In" H 1107 1526 50  0000 C CNN
F 2 "Connector_BarrelJack:BarrelJack_Horizontal" H 1100 1260 50  0001 C CNN
F 3 "~" H 1100 1260 50  0001 C CNN
	1    1050 1300
	1    0    0    -1  
$EndComp
Wire Wire Line
	1350 1200 1600 1200
Wire Wire Line
	1350 1400 1450 1400
Wire Wire Line
	1350 1300 1450 1300
Text GLabel 3350 5200 0    50   Input ~ 0
TRMRX
Text GLabel 3350 5300 0    50   Input ~ 0
PASTX
Wire Wire Line
	3350 5200 3550 5200
Wire Wire Line
	3350 5300 3500 5300
Text GLabel 4500 5650 0    50   Input ~ 0
TRMTX
Wire Wire Line
	4500 5650 4700 5650
Text GLabel 5500 5750 2    50   Input ~ 0
COMRX
Wire Wire Line
	5300 5750 5500 5750
Text GLabel 4500 5850 0    50   Input ~ 0
PASTX
NoConn ~ 7000 5100
$Comp
L power:+3.3V #PWR0136
U 1 1
P 3500 4650
F 0 "#PWR0136" H 3500 4500 50  0001 C CNN
F 1 "+3.3V" H 3515 4823 50  0000 C CNN
F 2 "" H 3500 4650 50  0001 C CNN
F 3 "" H 3500 4650 50  0001 C CNN
	1    3500 4650
	1    0    0    -1  
$EndComp
Wire Wire Line
	3500 4650 3500 4750
Wire Wire Line
	4500 5850 4700 5850
Connection ~ 3500 5300
Wire Wire Line
	3500 5300 3550 5300
$Comp
L power:GND #PWR0137
U 1 1
P 6300 5300
F 0 "#PWR0137" H 6300 5050 50  0001 C CNN
F 1 "GND" H 6305 5127 50  0000 C CNN
F 2 "" H 6300 5300 50  0001 C CNN
F 3 "" H 6300 5300 50  0001 C CNN
	1    6300 5300
	1    0    0    -1  
$EndComp
Wire Wire Line
	6300 5300 6300 5200
Wire Wire Line
	6300 4550 6400 4550
Wire Wire Line
	6400 4750 6300 4750
Connection ~ 6300 4750
Wire Wire Line
	6300 4750 6300 4550
Wire Wire Line
	6400 5000 6300 5000
Connection ~ 6300 5000
Wire Wire Line
	6300 5000 6300 4750
Wire Wire Line
	6400 5200 6300 5200
Connection ~ 6300 5200
Wire Wire Line
	6300 5200 6300 5000
NoConn ~ 7000 4650
Text Label 1900 5400 2    50   ~ 0
COM5V
Wire Wire Line
	3500 5050 3500 5300
Wire Wire Line
	3350 5100 3550 5100
$Comp
L Device:R R1
U 1 1
P 3500 4900
F 0 "R1" H 3570 4946 50  0000 L CNN
F 1 "10k" H 3570 4855 50  0000 L CNN
F 2 "Resistor_THT:R_Axial_DIN0207_L6.3mm_D2.5mm_P7.62mm_Horizontal" V 3430 4900 50  0001 C CNN
F 3 "~" H 3500 4900 50  0001 C CNN
	1    3500 4900
	1    0    0    1   
$EndComp
NoConn ~ 3550 5400
$Comp
L Switch:SW_SPDT SW1
U 1 1
P 1800 1200
F 0 "SW1" H 1800 875 50  0000 C CNN
F 1 "Power" H 1800 966 50  0000 C CNN
F 2 "vgavt1593:SW_Toggle_SPDT_Vertical" H 1800 1200 50  0001 C CNN
F 3 "~" H 1800 1200 50  0001 C CNN
	1    1800 1200
	1    0    0    -1  
$EndComp
Wire Wire Line
	5300 5200 5500 5200
Text GLabel 5500 5200 2    50   Input ~ 0
TRMRX
Wire Wire Line
	4650 5100 4700 5100
Connection ~ 4650 5100
Wire Wire Line
	4650 5300 4650 5100
Wire Wire Line
	4700 5300 4650 5300
Wire Wire Line
	4500 5100 4650 5100
Text GLabel 4500 5100 0    50   Input ~ 0
COMTX
$Comp
L 74xx:74LS08 U4
U 2 1
P 5000 5200
F 0 "U4" H 5000 5525 50  0000 C CNN
F 1 "74HC08" H 5000 5434 50  0000 C CNN
F 2 "Package_DIP:DIP-14_W7.62mm_LongPads" H 5000 5200 50  0001 C CNN
F 3 "http://www.ti.com/lit/gpn/sn74LS08" H 5000 5200 50  0001 C CNN
	2    5000 5200
	1    0    0    -1  
$EndComp
Wire Wire Line
	5300 3700 5300 3800
$Comp
L power:+3.3V #PWR0118
U 1 1
P 5300 3700
F 0 "#PWR0118" H 5300 3550 50  0001 C CNN
F 1 "+3.3V" H 5315 3873 50  0000 C CNN
F 2 "" H 5300 3700 50  0001 C CNN
F 3 "" H 5300 3700 50  0001 C CNN
	1    5300 3700
	1    0    0    -1  
$EndComp
$Comp
L Device:C C5
U 1 1
P 2200 3600
F 0 "C5" H 2315 3646 50  0000 L CNN
F 1 "0.1uF" H 2315 3555 50  0000 L CNN
F 2 "Capacitor_THT:C_Disc_D3.0mm_W1.6mm_P2.50mm" H 2238 3450 50  0001 C CNN
F 3 "~" H 2200 3600 50  0001 C CNN
	1    2200 3600
	1    0    0    -1  
$EndComp
Connection ~ 1800 3450
Connection ~ 1800 3750
$Comp
L Device:R R10
U 1 1
P 7850 5050
F 0 "R10" V 7643 5050 50  0000 C CNN
F 1 "510R" V 7734 5050 50  0000 C CNN
F 2 "Resistor_THT:R_Axial_DIN0207_L6.3mm_D2.5mm_P7.62mm_Horizontal" V 7780 5050 50  0001 C CNN
F 3 "~" H 7850 5050 50  0001 C CNN
	1    7850 5050
	0    1    1    0   
$EndComp
$Comp
L Device:R R13
U 1 1
P 7850 5250
F 0 "R13" V 7643 5250 50  0000 C CNN
F 1 "510R" V 7734 5250 50  0000 C CNN
F 2 "Resistor_THT:R_Axial_DIN0207_L6.3mm_D2.5mm_P7.62mm_Horizontal" V 7780 5250 50  0001 C CNN
F 3 "~" H 7850 5250 50  0001 C CNN
	1    7850 5250
	0    1    1    0   
$EndComp
$Comp
L Device:C C7
U 1 1
P 6900 3150
F 0 "C7" H 7015 3196 50  0000 L CNN
F 1 "0.1uF" H 7015 3105 50  0000 L CNN
F 2 "Capacitor_THT:C_Disc_D3.0mm_W1.6mm_P2.50mm" H 6938 3000 50  0001 C CNN
F 3 "~" H 6900 3150 50  0001 C CNN
	1    6900 3150
	1    0    0    -1  
$EndComp
Wire Wire Line
	6900 3000 6900 2950
Wire Wire Line
	6900 2950 7350 2950
Connection ~ 7350 2950
Wire Wire Line
	7350 2950 7350 3000
Wire Wire Line
	6900 3300 6900 3350
Wire Wire Line
	6900 3350 7350 3350
Connection ~ 7350 3350
Wire Wire Line
	7350 3350 7350 3400
$Comp
L Connector:Conn_01x06_Male J4
U 1 1
P 3750 5400
F 0 "J4" H 3722 5282 50  0000 R CNN
F 1 "Passthru In" H 3722 5373 50  0000 R CNN
F 2 "Connector_PinHeader_2.54mm:PinHeader_1x06_P2.54mm_Vertical" H 3750 5400 50  0001 C CNN
F 3 "~" H 3750 5400 50  0001 C CNN
	1    3750 5400
	-1   0    0    1   
$EndComp
NoConn ~ 2000 1300
$Comp
L Switch:SW_Push SW2
U 1 1
P 2100 2700
F 0 "SW2" V 2146 2848 50  0000 L CNN
F 1 "Reset" V 2055 2848 50  0000 L CNN
F 2 "Button_Switch_THT:SW_Tactile_SPST_Angled_PTS645Vx83-2LFS" H 2100 2900 50  0001 C CNN
F 3 "~" H 2100 2900 50  0001 C CNN
	1    2100 2700
	0    1    -1   0   
$EndComp
Wire Wire Line
	2100 2500 2100 2450
Connection ~ 2100 2450
Wire Wire Line
	2100 2450 3100 2450
Wire Wire Line
	2100 2900 2100 2950
Wire Wire Line
	2100 2950 2500 2950
Wire Wire Line
	2500 2950 2500 3050
Wire Wire Line
	2500 2550 3100 2550
Connection ~ 2500 2950
Wire Wire Line
	2500 2550 2500 2950
$EndSCHEMATC
